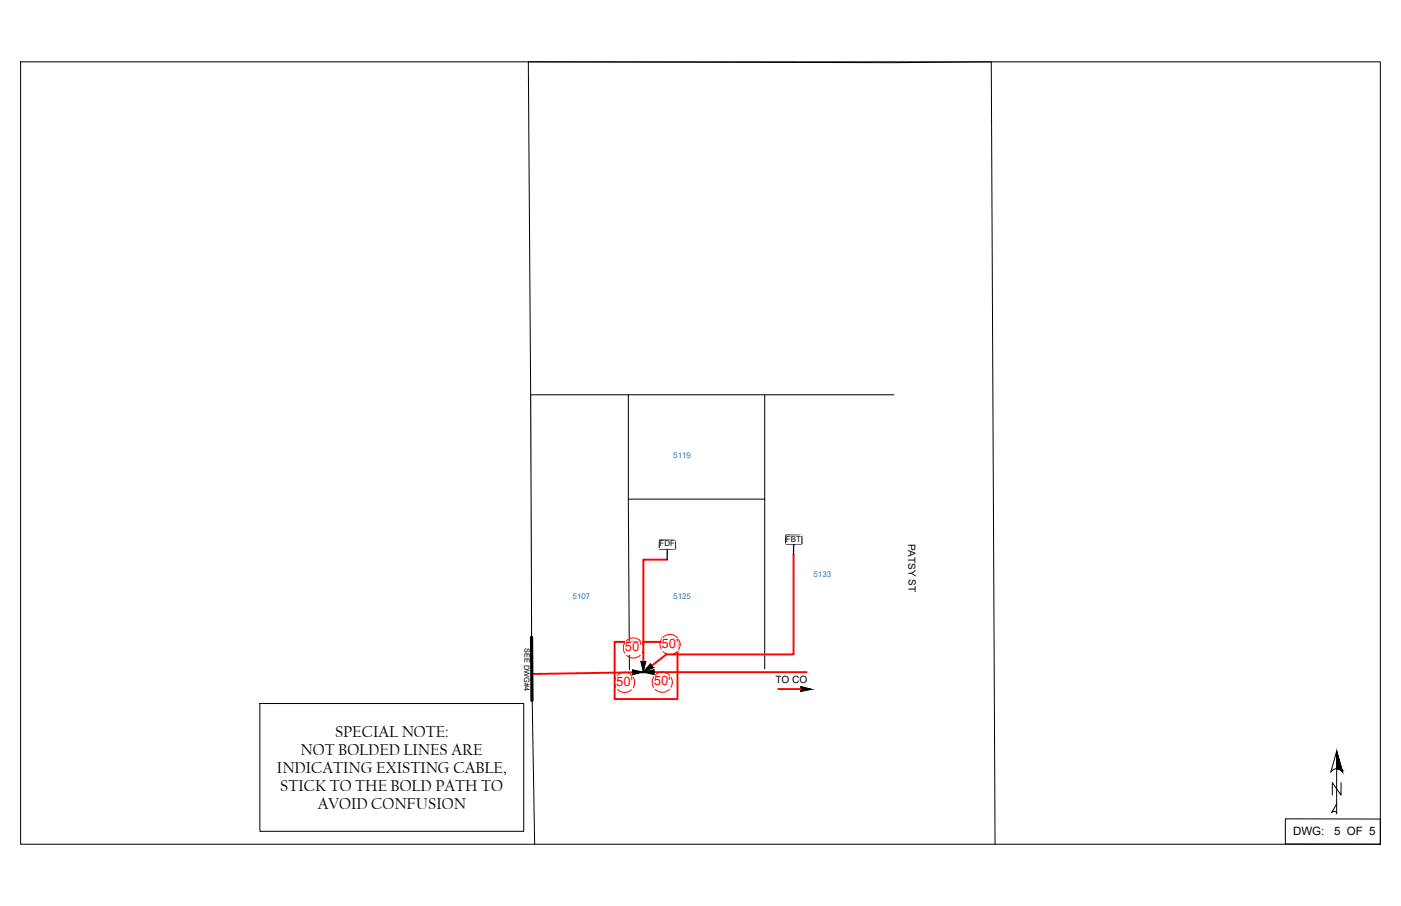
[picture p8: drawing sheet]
<svg xmlns="http://www.w3.org/2000/svg" width="432mm" height="279mm" viewBox="0 0 432 279" stroke-linecap="round" stroke-linejoin="round" font-family="sans-serif">
<!-- layer: Lot_Line -->
<path d="M162.9 121.8h112.6M163.5 121.8l.4 85.3M193.7 121.8v32.1M235.7 121.8v32.1M235.7 206.3v-52.4h-42l.3 52.6" fill="none" stroke="#000" stroke-width=".31"/>
<!-- layer: A-StreetName -->
<g fill="#fff" stroke="#fff" stroke-width=".31">
<path d="M279.2 167.9l3.1 15.1-.2-15.1zM279.2 167.9l3.1 15.1h-3z"/>
<path d="M239.1 208.3v3l9.6-2.9zM239.1 211.3l9.6-2.9v3z"/>
</g>
<!-- layer: ADDRESS -->
<g fill="#fff" stroke="#fff" stroke-width=".31">
<path d="M176.6 182.9v2.3l5.2-2.3zM176.6 185.2l5.2-2.3v2.4z"/>
<path d="M207.6 182.9v2.3l5.3-2.3zM207.6 185.2l5.3-2.3v2.4z"/>
<path d="M250.9 176.1l-.1 2.4 5.3-2.3zM250.8 178.5l5.3-2.3v2.4z"/>
<path d="M207.6 139.3v2.4l5.3-2.3zM207.6 141.7l5.3-2.3v2.3z"/>
</g>
<!-- layer: BURIED CABLE -->
<path d="M244.6 171v30.8h-39.2l-7.1 5.5v-34.7h7.3M189.4 198h19.4v17.6h-19.4zM239.9 212.5h6.9M248.6 207.3h-50.3l-35.4 .6" fill="none" stroke="#f00" stroke-width=".59"/>
<!-- layer: Road -->
<g fill="#000" stroke="#000" stroke-width=".31">
<path d="M246.8 211.8l3.3 .8z"/>
<path d="M195 206.5l3.3 .8h-3.3zM195 207.3v.7l3.3-.7z"/>
<path d="M197.5 204h1.5zM197.5 204l.8 3.3 .7-3.3z"/>
<path d="M200.4 204.7l1 1.2h-1.9zM199.5 205.9l-1.2 1.4 3.1-1.4z"/>
<path d="M198.3 207.3l3.3-.8v.8zM198.3 207.3l3.3 .7v-.7z"/>
<path d="M246.8 211.8v.8h3.3zM246.8 212.6h3.3l-3.3 .7z"/>
</g>
<!-- layer: BURIED CABLE -->
<g fill="none" stroke="#f00" stroke-width=".31">
<circle cx="195.2" cy="199.8" r="3.1"/>
<circle cx="206.5" cy="198.7" r="3.1"/>
<circle cx="192.5" cy="210.4" r="3.1"/>
<circle cx="204.1" cy="210.4" r="3.1"/>
</g>
<g fill="#fff" stroke="#fff" stroke-width=".31">
<path d="M190.1 208.6v3.8l4.9-3.8zM190.1 212.4l4.9-3.8-.1 3.8z"/>
<path d="M201.7 208.5v3.8l4.9-3.7zM201.7 212.3l4.9-3.7-.1 3.8z"/>
<path d="M204.1 196.9l-.1 3.8 5-3.8zM204 200.7l5-3.8-.1 3.8z"/>
<path d="M192.8 198l-.1 3.8 5-3.8zM192.7 201.8l5-3.8-.1 3.8z"/>
</g>
<path d="M203.4 166.6l4.7 .2v2.4h-4.8zM242.3 165.1l4.7 .1 .1 2.4-4.8 .1z" fill="none" stroke="#000" stroke-width=".59"/>
<path d="M205.7 169.2l-.1 3.4M244.6 167.7v3.4" fill="none" stroke="#000" stroke-width=".4"/>
<!-- layer: PP B FST -->
<g fill="#fff" stroke="#fff" stroke-width=".31">
<path d="M203.5 166.8v2.3l4.5-2.3zM203.5 169.1l4.5-2.3v2.3z"/>
<path d="M242.4 165.2v2.4l4.4-2.4zM242.4 167.6l4.4-2.4v2.4z"/>
</g>
<!-- layer: A-Title Block -->
<path d="M6.3 19.1h419.1v241.3h-419.1z" fill="none" stroke="#000" stroke-width=".31"/>
<!-- layer: 0 -->
<path d="M80.1 217h81.3v39.4h-81.3zM412 237.1v-5.4l1.8 6.4-1.8-6.4-1.8 6.4a2.08 2.08 0 0 1 3.6 0M412 231.7v19.3M396.2 252.5l29.2 .1v7.8l-29.2-.1zM410.4 250.6l.8-.4 .8 .4M412 247.9l-1.6 2.7M413.3 241.3v3.9l-2.7-3.9v3.9M164.8 260.4l-.9-52.4-1.1-188.9 112.7 .2 30-.2 1.2 241.3" fill="none" stroke="#000" stroke-width=".31"/>
<g fill="#000" stroke="#000" stroke-width=".31">
<path d="M412 231.7l1.5 5.4h-1.5zM413.3 237.6h.3l.1 .2z"/>
<path d="M413.3 237.6l.4 .2zM413.6 237.8l.2 .3z"/>
<path d="M412 237.1h1.5zM412 237.1h1.5z"/>
<path d="M412.3 237.1l1.2 .1zM412.3 237.1l1.2 .1z"/>
<path d="M412.7 237.2l.9 .2-.1-.2zM412.7 237.2l.9 .2z"/>
<path d="M413 237.4l.6 .2v-.2zM413 237.4l.6 .2z"/>
</g>
<path d="M163.8 196.5l.2 19.5" fill="none" stroke="#000" stroke-width=".99"/>
<g font-size="5.1">
<text x="103.3" y="227.2">SPECIAL NOTE:</text>
<text x="92.6" y="232.8">NOT BOLDED LINES ARE</text>
<text x="85.4" y="238.4">INDICATING EXISTING CABLE,</text>
<text x="86.4" y="244">STICK TO THE BOLD PATH TO</text>
<text x="97.9" y="249.6">AVOID CONFUSION</text>
</g>
<g font-size="4" fill="#f00">
<text x="192.6" y="200.8" transform="rotate(1 192.6 200.8)">50'</text>
<text x="203.9" y="199.7" transform="rotate(1 203.9 199.7)">50'</text>
<text x="189.9" y="211.4">50'</text>
<text x="201.5" y="211.4" transform="rotate(1 201.5 211.4)">50'</text>
</g>
<g font-size="3.5">
<text x="398.5" y="257.5">DWG:</text>
<text x="411.2" y="257.5">5 OF 5</text>
</g>
<g font-size="3.1">
<text x="279.9" y="167.6" transform="rotate(90 279.9 167.6)">PATSY ST</text>
<text x="239" y="210.6" transform="rotate(1 239 210.6)">TO CO</text>
</g>
<g font-size="2.5" fill="#2776bb">
<text x="207.5" y="141.1" transform="rotate(1 207.5 141.1)">5119</text>
<text x="250.7" y="177.9" transform="rotate(1 250.7 177.9)">5133</text>
<text x="176.5" y="184.6">5107</text>
<text x="207.5" y="184.6">5125</text>
</g>
<g font-size="2.5">
<text x="242.2" y="167">FBT</text>
<text x="203.3" y="168.5">FDF</text>
</g>
<text font-size="2.3" x="161.6" y="199.9" transform="rotate(90 161.6 199.9)">SEE DWG#4</text>
</svg>
